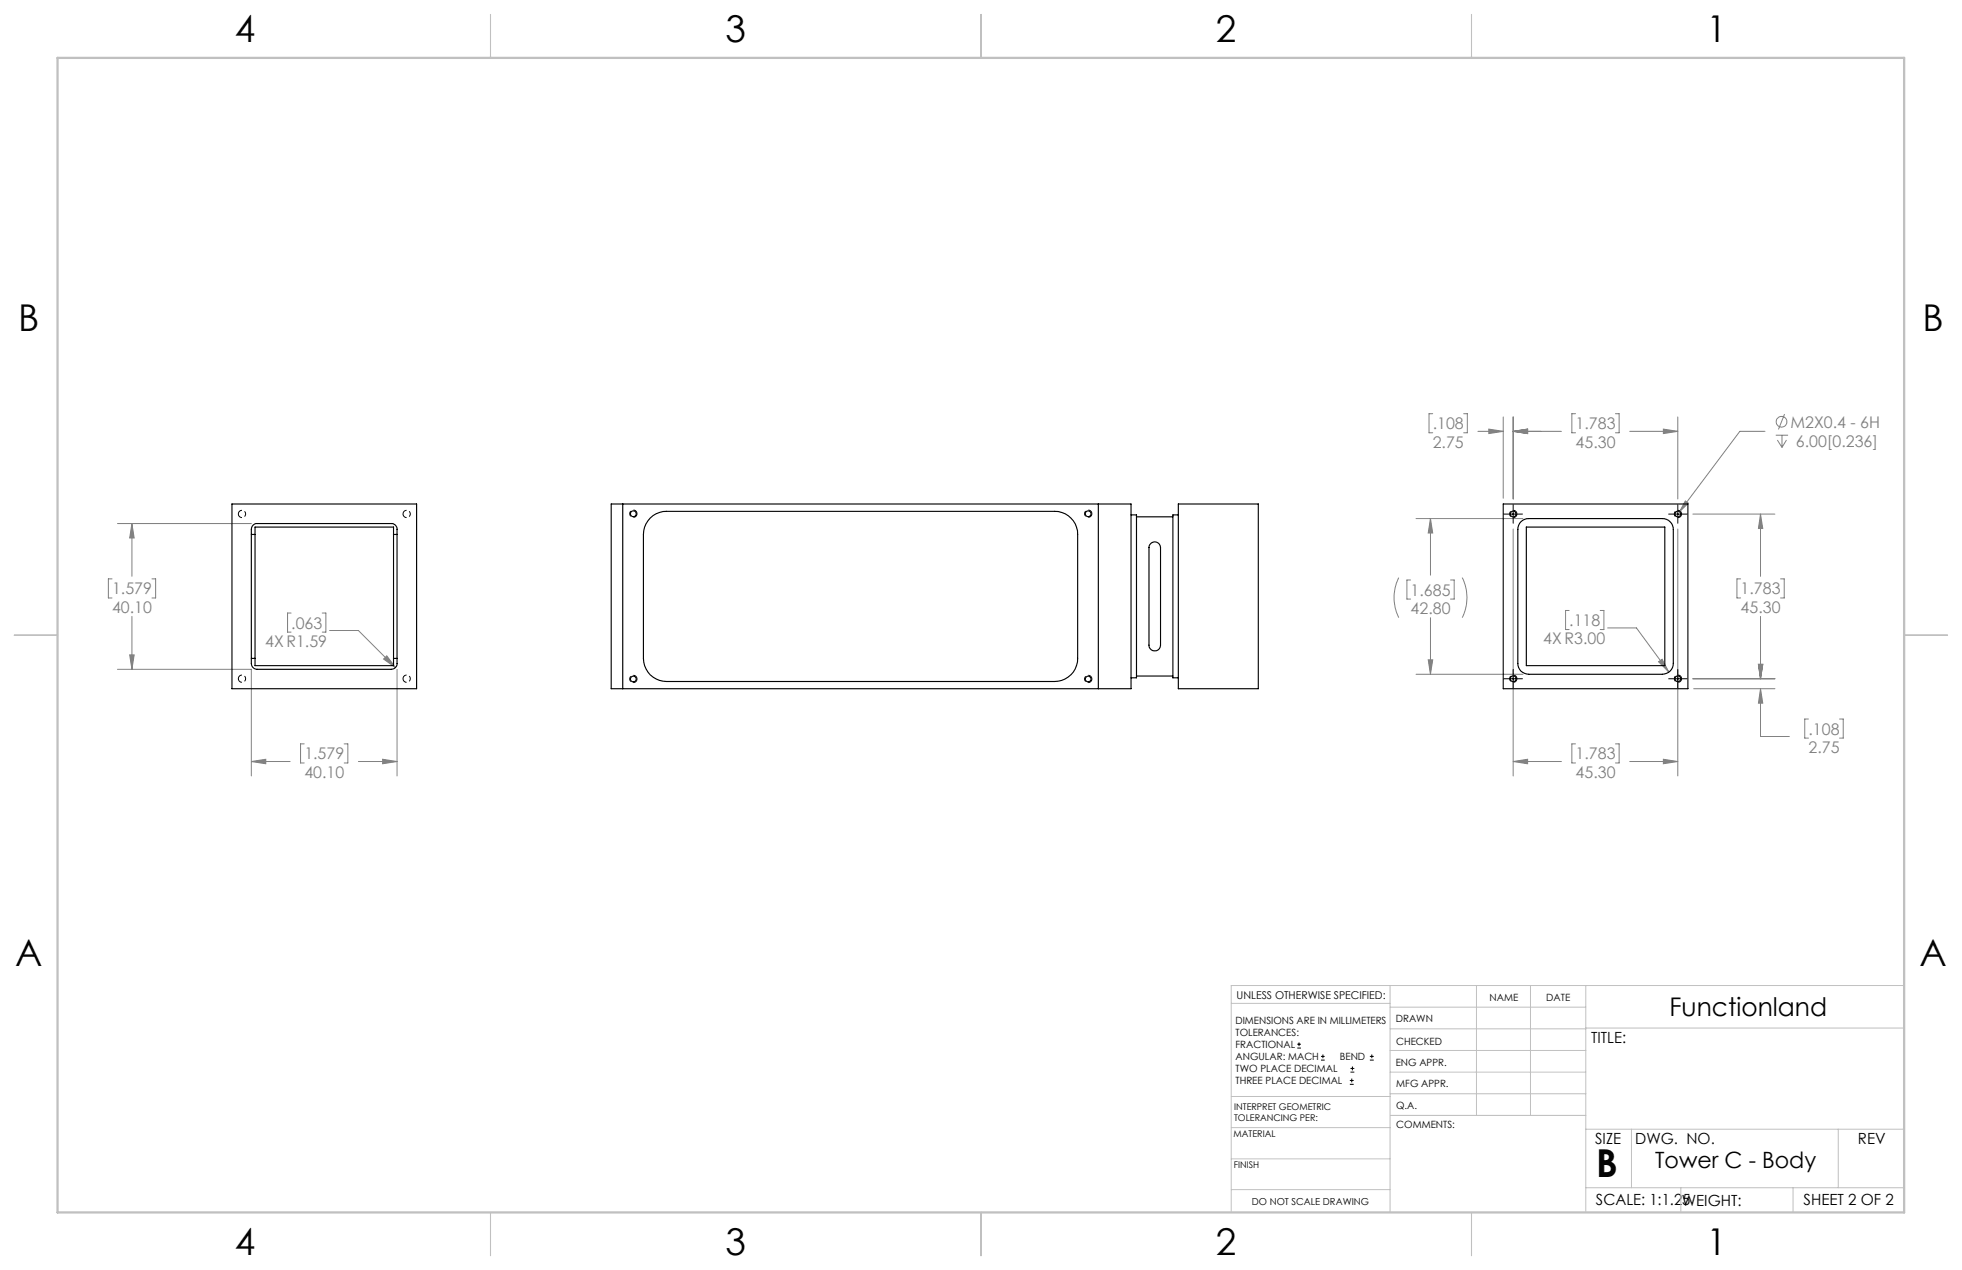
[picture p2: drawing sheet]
<svg xmlns="http://www.w3.org/2000/svg" width="432mm" height="279mm" viewBox="0 0 432 279" stroke-linecap="round" stroke-linejoin="round" font-family="sans-serif">
<g fill="none" stroke="#808080" stroke-width=".22">
<path d="M315.3 91h-.8v4.2h.8M322.1 91h.8v4.2h-.8M325.3 94.9h5.5M327.7 94.4l3.1 .5-3.1 .5zM330.8 91.7v17.9M333 94.9l3.2-.5v1zM333 91.7v18.1M333 94.9h10.6M346.7 91h-.8v4.2h.8M355.5 91h.8v4.2h-.8M358.7 94.9h10.6M366.1 94.4l3.2 .5-3.2 .5z"/>
<path d="M369.3 91.7v18.1M388.4 94.9h-5.5l-13.3 17.7M390.8 95.7h2.7M391.2 96.8l1 1.6M392.2 95.7v2.7M392.7 91.1l-1.3 3.4M393.2 96.8l-1 1.6M25.9 115.2h29.4M29 115.2l.5 3.2h-1zM29 115.2v11.6M311.6 114.1h23.6M314.8 114.1l.5 3.2h-1z"/>
<path d="M314.8 114.1v12.4M333 116.4v54.3M369.3 116.4v54.3M370.9 110.2l.7 .5-2 1.9zM372.6 113.1h18M387.5 113.1l.4 3.2h-.9zM387.5 113.1v13.7M24.7 127.4h-.9v4.2h.9M29 135.6v11.6M33.4 127.4h.9v4.2h-.9M64.1 134.9h-.8v4.2h.8M70.9 134.9h.8v4.2h-.8"/>
<path d="M72.5 138.7h6.4l8.1 8.2M307.8 127.1a10 10 0 0 0 0 8.8M310.4 127.6h-.8v4.2h.8M314.8 135.9v12.4M319.2 127.6h.8v4.2h-.8M321.8 127.1a9.7 9.7 0 0 1 0 8.8M345.3 134.3h-.7v4.2h.7M352.2 134.3h.8v4.2h-.8M353.8 138.1h6.4l7.1 9.7M383.1 127.4h-.8v4.2h.8M387.5 135.6v13.7M391.9 127.4h.8v4.2h-.8"/>
<path d="M25.9 147.2h29.4v23.5M28.5 144.1h1l-.5 3.1zM84.4 145l.7-.7 1.9 2.6zM87.4 147.2v23.5M311.6 148.3h23.6M314.3 145.2h1l-.5 3.1zM365 145.6l.8-.6 1.5 2.8zM372.6 149.3h18M372.7 151.5h17.9M387 146.2h.9l-.4 3.1zM387.5 151.5l.4 3.2h-.9zM387.5 151.5v10.5h6.3"/>
<path d="M398 158.2h-.8v4.2h.8M404.8 158.2h.9v4.2h-.9M55.3 167.5l3.2-.5v1zM55.3 167.5h8.6M67 163.7h-.9v4.2h.9M75.7 163.7h.9v4.2h-.9M78.9 167.5h8.5M84.2 167l3.2 .5-3.2 .5zM333 167.5l3.2-.5v1zM333 167.5h10.6M346.7 163.7h-.8v4.2h.8M355.5 163.7h.8v4.2h-.8"/>
<path d="M358.7 167.5h10.6M366.1 167l3.2 .5-3.2 .5z"/>
<circle cx="392.1" cy="92.8" r="1.18"/>
</g>
<g fill="none" stroke="#000" stroke-width=".22">
<path d="M331 113.1h4.1M333 111.1v4M367.2 113.1h4.1M369.3 111.1v4M331 149.3h4.1M333 147.3v4.1M367.2 149.3h4.1M369.3 147.3v4.1M285.5 230.6h.8M285.5 229.7h.8M285.9 229.3v.9M290.7 233.2h.8"/>
<path d="M290.7 232.4h.8M291.1 232v.8M297.1 238.5h.8M297.1 237.7h.8M297.2 235.9h.9M297.2 235.1h.9M297.5 237.3v.8M297.6 234.6v.9M301.5 233.2h.8M301.5 232.4h.8M301.9 232v.8"/>
</g>
<path d="M52.5 113.1a.8 .8 0 0 0 1.1 .7 .8 .8 0 0 0 .1-1.4 .8 .8 0 0 0-1.2 .5v.2M88.7 113.1a.8 .8 0 0 0 1.2 .7 .8 .8 0 0 0 .1-1.4 .8 .8 0 0 0-1.3 .5v.2M140.2 113a.8 .8 0 0 1-1.2 .7 .8 .8 0 0 1-.1-1.3 .8 .8 0 0 1 1.3 .5v.1M240.3 113a.8 .8 0 0 1-1.2 .7 .8 .8 0 0 1-.1-1.3 .8 .8 0 0 1 1.3 .5v.1M333.8 113.1a.8 .8 0 0 1-1.1 .7 .8 .8 0 0 1-.1-1.4 .8 .8 0 0 1 1.2 .5v.2M370.1 113.1a.8 .8 0 0 1-1.2 .7 .8 .8 0 0 1-.1-1.4 .8 .8 0 0 1 1.3 .5v.2M52.5 149.3a.8 .8 0 0 0 1.1 .7 .8 .8 0 0 0 .1-1.3 .8 .8 0 0 0-1.2 .5v.1M88.7 149.3a.8 .8 0 0 0 1.2 .7 .8 .8 0 0 0 .1-1.3 .8 .8 0 0 0-1.3 .5v.1M140.2 149.4a.8 .8 0 0 1-1.2 .7 .8 .8 0 0 1-.1-1.4 .8 .8 0 0 1 1.3 .5v.2M240.3 149.4a.8 .8 0 0 1-1.2 .7 .8 .8 0 0 1-.1-1.4 .8 .8 0 0 1 1.3 .5v.2M333.8 149.3a.8 .8 0 0 1-1.1 .7 .8 .8 0 0 1-.1-1.3 .8 .8 0 0 1 1.2 .5v.1M370.1 149.3a.8 .8 0 0 1-1.2 .7 .8 .8 0 0 1-.1-1.3 .8 .8 0 0 1 1.3 .5v.1" fill="none" stroke="#000" stroke-width=".22" stroke-dasharray="1.3 .6" stroke-linecap="butt"/>
<g fill="none" stroke="#c0c0c0" stroke-width=".22">
<path d="M305.9 216.8v49.9M324.9 216.8v28.6M336.8 216.8v28.6M349 216.8v49.9M419.1 216.8h-148.1v49.9M271 220.7h34.9M305.9 231.1h43.1M305.9 226.3h43.1M305.9 221.6h43.1M305.9 235.9h43.1M349 226.2h70.1M271 255h34.9"/>
<path d="M271 248.1h35M271 241.2h35M305.9 240.6h43.1M306 245.4h43M349 248.4h70.1M359.1 248.4v12.9M404.6 248.4v12.9M271 261.7h34.9M349 261.3h70.1M369.9 261.3v5.4M394.6 261.3v5.4"/>
</g>
<path d="M108 3.2v9.5M215.9 3.2v9.5M323.8 3.2v9.5M3.1 139.7h9.6M419.1 139.7h9.5M108 266.7v9.6M215.9 266.7v9.6M323.8 266.7v9.6" fill="none" stroke="#c0c0c0" stroke-width=".25"/>
<path d="M12.7 12.7h406.4v254h-406.4z" fill="none" stroke="#c0c0c0" stroke-width=".5"/>
<path d="M333 167.5l3.2-.5v1zM366.1 167l3.2 .5-3.2 .5zM387.5 113.1l.4 3.2h-.9zM387 146.2h.9l-.4 3.1zM327.7 94.4l3.1 .5-3.1 .5zM333 94.9l3.2-.5v1zM333 94.9l3.2-.5v1zM366.1 94.4l3.2 .5-3.2 .5zM314.8 114.1l.5 3.2h-1zM314.3 145.2h1l-.5 3.1zM365 145.6l2.3 2.2-1.5-2.8zM387.5 151.5l.4 3.2h-.9zM387 146.2h.9l-.4 3.1zM370.9 110.2l-1.3 2.4 2-1.9zM55.3 167.5l3.2-.5v1zM84.2 167l3.2 .5-3.2 .5zM29 115.2l.5 3.2h-1zM28.5 144.1h1l-.5 3.1zM85.1 144.3l-.7 .7 2.6 1.9z" fill="#808080"/>
<g fill="none" stroke="#000" stroke-width=".25">
<path d="M51 110.9h40.7v40.6h-40.7zM55.3 117.6h.8M55.7 115.5l.6-.3h29.8a1.21 1.21 0 0 1 1.3 1.3v29.5a1.26 1.26 0 0 1-1.3 1.2h-29.5a1.33 1.33 0 0 1-1.3-1.2v-29.5zM56.1 117.6v-1.6h30.5v1.6M56.1 117.6v27.3M86.6 117.6v27.3M86.6 117.6h.8M134.5 110.9h114.4v40.6h-114.4zM137.1 110.9v40.6M143.1 114a5 5 0 0 1 3.6-1.5h85.4a5.1 5.1 0 0 1 5.1 5.1v27.3a5.1 5.1 0 0 1-5.1 5h-85.4a5.1 5.1 0 0 1-5.1-5v-27.3a5 5 0 0 1 1.5-3.6zM241.7 110.9v40.6M248.9 113.3h1.2v35.8h-1.2"/>
<path d="M250.1 113.7h8M253.1 119.7a1.27 1.27 0 0 1 1.4-.4 1.27 1.27 0 0 1 .9 1.2v21.4a1.27 1.27 0 0 1-1.3 1.3 1.27 1.27 0 0 1-1.2-1.3v-21.4zM259.3 110.9h17.6v40.6h-17.6zM259.3 113.3h-1.2v35.8h1.2M330.8 110.9h40.7v40.6h-40.7zM334.7 114.8a2.47 2.47 0 0 1 1.7-.7h29.5a2.41 2.41 0 0 1 2.4 2.4v29.4a2.41 2.41 0 0 1-2.4 2.4h-29.5a2.35 2.35 0 0 1-2.4-2.4v-29.4a2.48 2.48 0 0 1 .7-1.7zM335.9 116h30.5v30.4h-30.5zM55.3 144.9h.8M56.1 144.9v1.5h30.5v-1.5M86.6 144.9h.8M250.1 148.7h8"/>
<circle cx="139.4" cy="113" r=".64"/>
<circle cx="239.5" cy="113" r=".63"/>
<circle cx="333" cy="113.1" r=".63"/>
<circle cx="369.3" cy="113.1" r=".63"/>
<circle cx="139.4" cy="149.4" r=".64"/>
<circle cx="239.5" cy="149.4" r=".63"/>
<circle cx="333" cy="149.3" r=".64"/>
<circle cx="369.3" cy="149.3" r=".64"/>
</g>
<text font-size="8.5" x="351.3" y="259">B</text>
<g font-size="8.1">
<text x="51.7" y="9.3">4</text>
<text x="159.7" y="9.3">3</text>
<text x="267.6" y="9.3">2</text>
<text x="375.6" y="9.3">1</text>
<text x="4" y="72.8">B</text>
<text x="423.1" y="72.8">B</text>
<text x="3.3" y="212.5">A</text>
<text x="422.4" y="212.5">A</text>
<text x="51.7" y="276">4</text>
<text x="159.7" y="276">3</text>
<text x="267.6" y="276">2</text>
<text x="375.6" y="276">1</text>
</g>
<text font-size="5.6" x="367.4" y="223.4">Functionland</text>
<text font-size="4.9" x="364.3" y="257">Tower C - Body</text>
<g font-size="3.5" fill="#808080">
<text x="315.3" y="94.4">.108</text>
<text x="346.8" y="94.4">1.783</text>
<text x="394" y="94.1">M2X0.4 - 6H</text>
<text x="315.3" y="98.5">2.75</text>
<text x="346.8" y="98.5">45.30</text>
<text x="395.2" y="98.3">6.00[0.236]</text>
<text x="24.7" y="130.8">1.579</text>
<text x="310.5" y="131">1.685</text>
<text x="383.1" y="130.8">1.783</text>
<text x="24.7" y="134.8">40.10</text>
<text x="310.5" y="135.1">42.80</text>
<text x="345.4" y="137.7">.118</text>
<text x="383.1" y="134.8">45.30</text>
<text x="58.4" y="142.3">4XR1.59</text>
<text x="64.1" y="138.3">.063</text>
<text x="339.7" y="141.8">4XR3.00</text>
<text x="398" y="161.6">.108</text>
<text x="67" y="167.1">1.579</text>
<text x="346.8" y="167.1">1.783</text>
<text x="398" y="165.7">2.75</text>
<text x="67" y="171.1">40.10</text>
<text x="346.8" y="171.1">45.30</text>
</g>
<g font-size="3.4">
<text x="350.2" y="229.5">TITLE:</text>
<text x="351.1" y="251.6">SIZE</text>
<text x="359.9" y="251.6">DWG. NO.</text>
<text x="408.9" y="251.7">REV</text>
<text x="351.2" y="265.2">SCALE: 1:1.25</text>
<text x="370.1" y="265.3">WEIGHT:</text>
<text x="396.9" y="265.2">SHEET 2 OF 2</text>
</g>
<text font-size="2.4" x="272.2" y="219.7">UNLESS OTHERWISE SPECIFIED:</text>
<g font-size="2.2">
<text x="327.8" y="220.1">NAME</text>
<text x="340.3" y="220.2">DATE</text>
<text x="271.9" y="225.3">DIMENSIONS ARE IN MILLIMETERS</text>
<text x="271.9" y="227.9">TOLERANCES:</text>
<text x="307.2" y="224.9">DRAWN</text>
<text x="271.9" y="230.6">FRACTIONAL</text>
<text x="271.9" y="233.2">ANGULAR: MACH</text>
<text x="294.9" y="233.2">BEND</text>
<text x="307.3" y="229.8">CHECKED</text>
<text x="271.9" y="235.9">TWO PLACE DECIMAL</text>
<text x="271.9" y="238.5">THREE PLACE DECIMAL</text>
<text x="307.2" y="234.5">ENG APPR.</text>
<text x="307.3" y="239.2">MFG APPR.</text>
<text x="307.3" y="243.9">Q.A.</text>
<text x="307.3" y="248.1">COMMENTS:</text>
</g>
<text font-size="2.1" x="275.5" y="265.1">DO NOT SCALE DRAWING</text>
<g font-size="2">
<text x="271.6" y="244.1">INTERPRET GEOMETRIC</text>
<text x="271.5" y="250.2">MATERIAL</text>
<text x="271.6" y="246.6">TOLERANCING PER:</text>
<text x="271.5" y="257">FINISH</text>
</g>
</svg>
